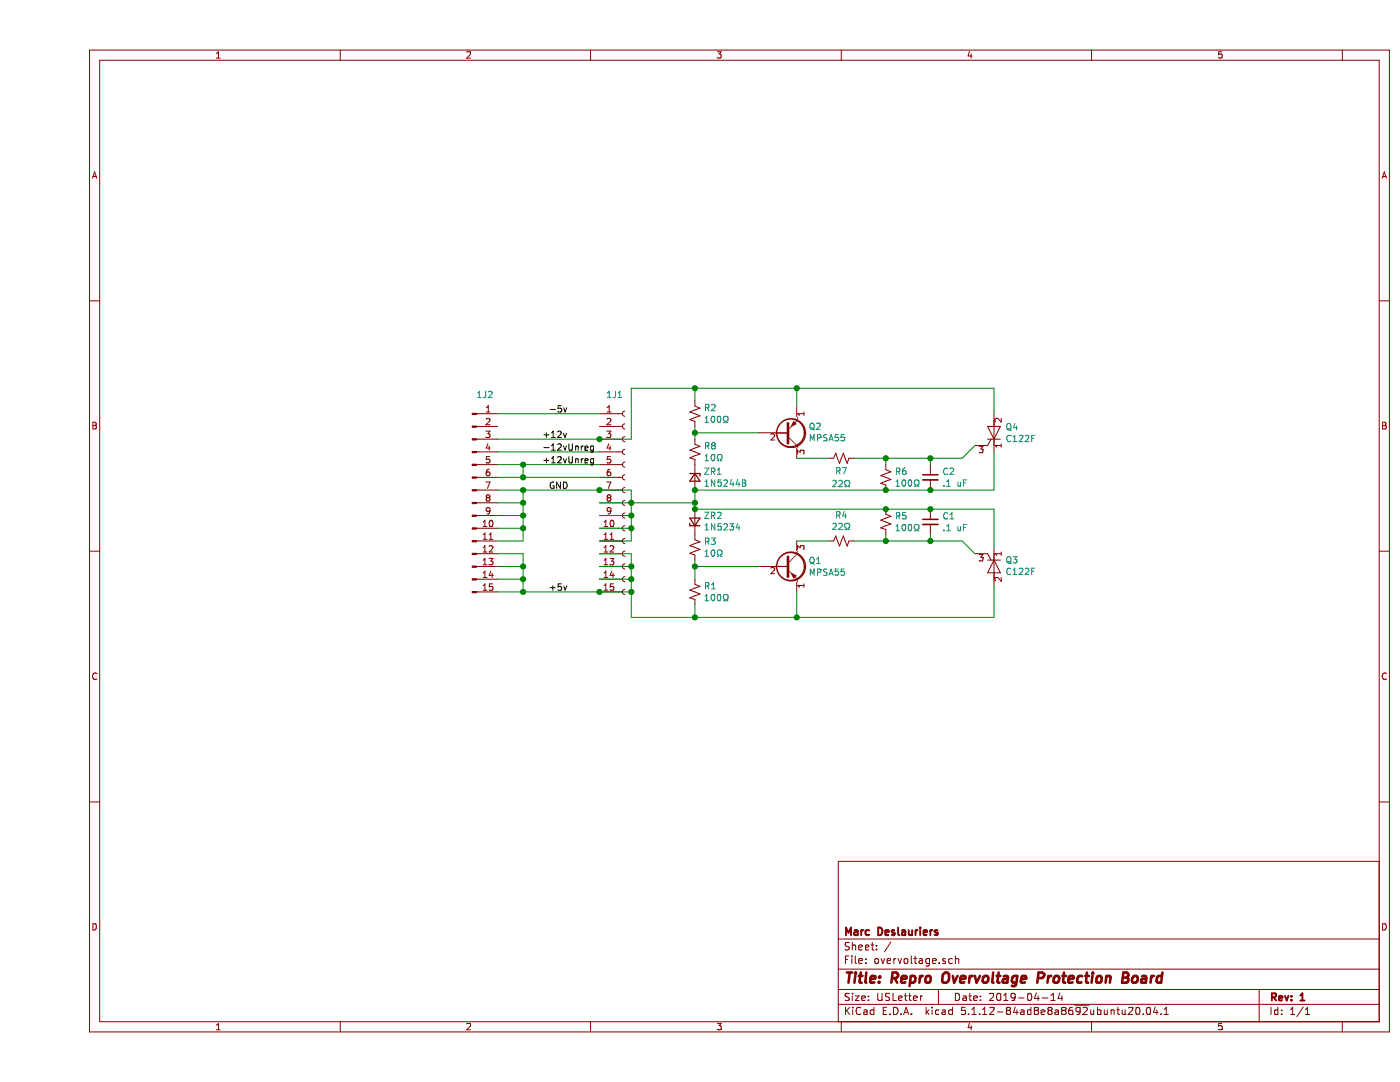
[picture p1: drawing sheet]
EESchema Schematic File Version 4
LIBS:overvoltage-cache
EELAYER 29 0
EELAYER END
$Descr USLetter 11000 8500
encoding utf-8
Sheet 1 1
Title "Repro Overvoltage Protection Board"
Date "2019-04-14"
Rev "1"
Comp "Marc Deslauriers"
Comment1 ""
Comment2 ""
Comment3 ""
Comment4 ""
$EndDescr
$Comp
L Connector:Conn_01x15_Female 1J1
U 1 1
P 4600 3950
F 0 "1J1" H 4450 4800 50  0000 L CNN
F 1 "Conn_01x15_Female" H 4628 3885 50  0001 L CNN
F 2 "1-640384-5:TE_1-640384-5" H 4600 3950 50  0001 C CNN
F 3 "~" H 4600 3950 50  0001 C CNN
	1    4600 3950
	1    0    0    -1  
$EndComp
$Comp
L Connector:Conn_01x15_Male 1J2
U 1 1
P 3400 3950
F 0 "1J2" H 3500 4800 50  0000 C CNN
F 1 "Conn_01x15_Male" H 3508 4740 50  0001 C CNN
F 2 "1-640384-5:TE_1-640384-5" H 3400 3950 50  0001 C CNN
F 3 "~" H 3400 3950 50  0001 C CNN
	1    3400 3950
	1    0    0    -1  
$EndComp
Wire Wire Line
	3600 3250 4400 3250
Wire Wire Line
	3600 3450 4400 3450
Wire Wire Line
	3600 3550 4400 3550
Wire Wire Line
	3600 3650 3800 3650
Wire Wire Line
	3600 4250 3800 4250
Wire Wire Line
	3800 4250 3800 4150
Wire Wire Line
	3600 3850 3800 3850
Wire Wire Line
	3600 3950 3800 3950
Connection ~ 3800 3950
Wire Wire Line
	3800 3950 3800 3850
Wire Wire Line
	3600 4050 3800 4050
Connection ~ 3800 4050
Wire Wire Line
	3800 4050 3800 3950
Wire Wire Line
	3600 4150 3800 4150
Connection ~ 3800 4150
Wire Wire Line
	3800 4150 3800 4050
Wire Wire Line
	3600 4650 3800 4650
Wire Wire Line
	3600 4350 3800 4350
Wire Wire Line
	3800 4350 3800 4450
Connection ~ 3800 4650
Wire Wire Line
	3800 4650 4400 4650
Wire Wire Line
	3600 4450 3800 4450
Connection ~ 3800 4450
Wire Wire Line
	3800 4450 3800 4550
Wire Wire Line
	3600 4550 3800 4550
Connection ~ 3800 4550
Wire Wire Line
	3800 4550 3800 4650
$Comp
L Device:D_Zener_Small ZR1
U 1 1
P 5150 3750
F 0 "ZR1" V 5104 3818 50  0000 L CNN
F 1 "1N5244B" V 5195 3818 50  0000 L CNN
F 2 "Diode_THT:D_A-405_P10.16mm_Horizontal" V 5150 3750 50  0001 C CNN
F 3 "~" V 5150 3750 50  0001 C CNN
	1    5150 3750
	0    1    1    0   
$EndComp
$Comp
L Device:R_Small_US R8
U 1 1
P 5150 3550
F 0 "R8" H 5218 3596 50  0000 L CNN
F 1 "10Ω" H 5218 3505 50  0000 L CNN
F 2 "Resistor_THT:R_Axial_DIN0207_L6.3mm_D2.5mm_P10.16mm_Horizontal" H 5150 3550 50  0001 C CNN
F 3 "~" H 5150 3550 50  0001 C CNN
	1    5150 3550
	1    0    0    -1  
$EndComp
$Comp
L Device:R_Small_US R2
U 1 1
P 5150 3250
F 0 "R2" H 5218 3296 50  0000 L CNN
F 1 "100Ω" H 5218 3205 50  0000 L CNN
F 2 "Resistor_THT:R_Axial_DIN0207_L6.3mm_D2.5mm_P10.16mm_Horizontal" H 5150 3250 50  0001 C CNN
F 3 "~" H 5150 3250 50  0001 C CNN
	1    5150 3250
	1    0    0    -1  
$EndComp
$Comp
L Device:D_Zener_Small ZR2
U 1 1
P 5150 4100
F 0 "ZR2" V 5196 4032 50  0000 R CNN
F 1 "1N5234" V 5105 4032 50  0000 R CNN
F 2 "Diode_THT:D_A-405_P10.16mm_Horizontal" V 5150 4100 50  0001 C CNN
F 3 "~" V 5150 4100 50  0001 C CNN
	1    5150 4100
	0    -1   -1   0   
$EndComp
$Comp
L Device:R_Small_US R3
U 1 1
P 5150 4300
F 0 "R3" H 5218 4346 50  0000 L CNN
F 1 "10Ω" H 5218 4255 50  0000 L CNN
F 2 "Resistor_THT:R_Axial_DIN0207_L6.3mm_D2.5mm_P10.16mm_Horizontal" H 5150 4300 50  0001 C CNN
F 3 "~" H 5150 4300 50  0001 C CNN
	1    5150 4300
	1    0    0    -1  
$EndComp
$Comp
L Device:R_Small_US R1
U 1 1
P 5150 4650
F 0 "R1" H 5218 4696 50  0000 L CNN
F 1 "100Ω" H 5218 4605 50  0000 L CNN
F 2 "Resistor_THT:R_Axial_DIN0207_L6.3mm_D2.5mm_P10.16mm_Horizontal" H 5150 4650 50  0001 C CNN
F 3 "~" H 5150 4650 50  0001 C CNN
	1    5150 4650
	1    0    0    -1  
$EndComp
$Comp
L Device:Q_PNP_EBC Q2
U 1 1
P 5850 3400
F 0 "Q2" H 6041 3354 50  0000 L CNN
F 1 "MPSA55" H 6041 3445 50  0000 L CNN
F 2 "Package_TO_SOT_THT:TO-92" H 6050 3500 50  0001 C CNN
F 3 "~" H 5850 3400 50  0001 C CNN
	1    5850 3400
	1    0    0    1   
$EndComp
$Comp
L Device:Q_PNP_EBC Q1
U 1 1
P 5850 4450
F 0 "Q1" H 6041 4496 50  0000 L CNN
F 1 "MPSA55" H 6041 4405 50  0000 L CNN
F 2 "Package_TO_SOT_THT:TO-92" H 6050 4550 50  0001 C CNN
F 3 "~" H 5850 4450 50  0001 C CNN
	1    5850 4450
	1    0    0    -1  
$EndComp
$Comp
L Device:R_Small_US R6
U 1 1
P 6650 3750
F 0 "R6" H 6718 3796 50  0000 L CNN
F 1 "100Ω" H 6718 3705 50  0000 L CNN
F 2 "Resistor_THT:R_Axial_DIN0207_L6.3mm_D2.5mm_P10.16mm_Horizontal" H 6650 3750 50  0001 C CNN
F 3 "~" H 6650 3750 50  0001 C CNN
	1    6650 3750
	1    0    0    -1  
$EndComp
$Comp
L Device:R_Small_US R7
U 1 1
P 6300 3600
F 0 "R7" V 6400 3600 50  0000 C CNN
F 1 "22Ω" V 6500 3600 50  0000 C CNN
F 2 "Resistor_THT:R_Axial_DIN0207_L6.3mm_D2.5mm_P10.16mm_Horizontal" H 6300 3600 50  0001 C CNN
F 3 "~" H 6300 3600 50  0001 C CNN
	1    6300 3600
	0    1    1    0   
$EndComp
$Comp
L Device:R_Small_US R4
U 1 1
P 6300 4250
F 0 "R4" V 6095 4250 50  0000 C CNN
F 1 "22Ω" V 6186 4250 50  0000 C CNN
F 2 "Resistor_THT:R_Axial_DIN0207_L6.3mm_D2.5mm_P10.16mm_Horizontal" H 6300 4250 50  0001 C CNN
F 3 "~" H 6300 4250 50  0001 C CNN
	1    6300 4250
	0    1    1    0   
$EndComp
$Comp
L Device:R_Small_US R5
U 1 1
P 6650 4100
F 0 "R5" H 6718 4146 50  0000 L CNN
F 1 "100Ω" H 6718 4055 50  0000 L CNN
F 2 "Resistor_THT:R_Axial_DIN0207_L6.3mm_D2.5mm_P10.16mm_Horizontal" H 6650 4100 50  0001 C CNN
F 3 "~" H 6650 4100 50  0001 C CNN
	1    6650 4100
	1    0    0    -1  
$EndComp
$Comp
L Device:C_Small C2
U 1 1
P 7000 3750
F 0 "C2" H 7092 3796 50  0000 L CNN
F 1 ".1 uF" H 7092 3705 50  0000 L CNN
F 2 "Capacitor_THT:C_Axial_L5.1mm_D3.1mm_P10.00mm_Horizontal" H 7000 3750 50  0001 C CNN
F 3 "~" H 7000 3750 50  0001 C CNN
	1    7000 3750
	1    0    0    -1  
$EndComp
$Comp
L Device:C_Small C1
U 1 1
P 7000 4100
F 0 "C1" H 7092 4146 50  0000 L CNN
F 1 ".1 uF" H 7092 4055 50  0000 L CNN
F 2 "Capacitor_THT:C_Axial_L5.1mm_D3.1mm_P10.00mm_Horizontal" H 7000 4100 50  0001 C CNN
F 3 "~" H 7000 4100 50  0001 C CNN
	1    7000 4100
	1    0    0    -1  
$EndComp
$Comp
L Device:Q_SCR_KAG Q4
U 1 1
P 7500 3400
F 0 "Q4" H 7588 3446 50  0000 L CNN
F 1 "C122F" H 7588 3355 50  0000 L CNN
F 2 "Package_TO_SOT_THT:TO-220-3_Horizontal_TabDown" V 7500 3400 50  0001 C CNN
F 3 "~" V 7500 3400 50  0001 C CNN
	1    7500 3400
	1    0    0    -1  
$EndComp
$Comp
L Device:Q_SCR_KAG Q3
U 1 1
P 7500 4450
F 0 "Q3" H 7588 4404 50  0000 L CNN
F 1 "C122F" H 7588 4495 50  0000 L CNN
F 2 "Package_TO_SOT_THT:TO-220-3_Horizontal_TabDown" V 7500 4450 50  0001 C CNN
F 3 "~" V 7500 4450 50  0001 C CNN
	1    7500 4450
	1    0    0    1   
$EndComp
Wire Wire Line
	5150 3850 5150 3950
Wire Wire Line
	5150 4400 5150 4450
Wire Wire Line
	4400 4650 4650 4650
Wire Wire Line
	4650 4650 4650 4850
Wire Wire Line
	4650 4850 5150 4850
Wire Wire Line
	7500 4850 7500 4600
Connection ~ 4400 4650
Wire Wire Line
	5950 4650 5950 4850
Connection ~ 5950 4850
Wire Wire Line
	5950 4850 7500 4850
Wire Wire Line
	5150 4750 5150 4850
Connection ~ 5150 4850
Wire Wire Line
	5150 4850 5950 4850
Wire Wire Line
	5950 4250 6200 4250
Wire Wire Line
	6400 4250 6650 4250
Wire Wire Line
	7250 4250 7350 4350
Wire Wire Line
	7000 4200 7000 4250
Connection ~ 7000 4250
Wire Wire Line
	7000 4250 7250 4250
Wire Wire Line
	6650 4200 6650 4250
Connection ~ 6650 4250
Wire Wire Line
	6650 4250 7000 4250
Wire Wire Line
	6650 4000 5150 4000
Connection ~ 5150 4000
Wire Wire Line
	6650 4000 7000 4000
Connection ~ 6650 4000
Wire Wire Line
	7500 4300 7500 4000
Wire Wire Line
	7500 4000 7000 4000
Connection ~ 7000 4000
Wire Wire Line
	6650 3850 5150 3850
Connection ~ 5150 3850
Wire Wire Line
	6650 3850 7000 3850
Connection ~ 6650 3850
Wire Wire Line
	7000 3850 7500 3850
Wire Wire Line
	7500 3850 7500 3550
Connection ~ 7000 3850
Wire Wire Line
	5950 3600 6200 3600
Wire Wire Line
	6400 3600 6650 3600
Wire Wire Line
	6650 3600 6650 3650
Wire Wire Line
	6650 3600 7000 3600
Wire Wire Line
	7000 3600 7000 3650
Connection ~ 6650 3600
Wire Wire Line
	7350 3500 7250 3600
Wire Wire Line
	7250 3600 7000 3600
Connection ~ 7000 3600
Wire Wire Line
	5150 3450 5150 3400
Wire Wire Line
	4400 3450 4650 3450
Wire Wire Line
	4650 3450 4650 3050
Wire Wire Line
	4650 3050 5150 3050
Wire Wire Line
	5150 3050 5150 3150
Connection ~ 4400 3450
Wire Wire Line
	5950 3200 5950 3050
Wire Wire Line
	5950 3050 5150 3050
Connection ~ 5150 3050
Wire Wire Line
	7500 3250 7500 3050
Wire Wire Line
	7500 3050 5950 3050
Connection ~ 5950 3050
Wire Wire Line
	4400 3850 4650 3850
Wire Wire Line
	4650 3850 4650 3950
Wire Wire Line
	4650 3950 4400 3950
Wire Wire Line
	4650 3950 4650 4050
Wire Wire Line
	4650 4050 4400 4050
Connection ~ 4650 3950
Wire Wire Line
	4400 4150 4650 4150
Wire Wire Line
	4650 4150 4650 4050
Connection ~ 4650 4050
Wire Wire Line
	4400 4250 4650 4250
Wire Wire Line
	4650 4250 4650 4150
Connection ~ 4650 4150
Wire Wire Line
	5150 3950 4650 3950
Connection ~ 5150 3950
Wire Wire Line
	5150 3950 5150 4000
Wire Wire Line
	4400 4350 4650 4350
Wire Wire Line
	4650 4350 4650 4450
Connection ~ 4650 4650
Wire Wire Line
	4400 4450 4650 4450
Connection ~ 4650 4450
Wire Wire Line
	4650 4450 4650 4550
Wire Wire Line
	4400 4550 4650 4550
Connection ~ 4650 4550
Wire Wire Line
	4650 4550 4650 4650
Wire Wire Line
	3600 3750 3800 3750
Wire Wire Line
	3800 3850 4400 3850
Connection ~ 3800 3850
Connection ~ 4400 3850
Wire Wire Line
	3800 3650 3800 3750
Connection ~ 3800 3650
Wire Wire Line
	3800 3650 4400 3650
Connection ~ 3800 3750
Wire Wire Line
	3800 3750 4400 3750
Text Label 4000 3250 0    50   ~ 0
-5v
Text Label 3950 3450 0    50   ~ 0
+12v
Text Label 3950 3550 0    50   ~ 0
-12vUnreg
Text Label 3950 3650 0    50   ~ 0
+12vUnreg
Text Label 4000 3850 0    50   ~ 0
GND
Text Label 4000 4650 0    50   ~ 0
+5v
Wire Wire Line
	5650 4450 5150 4450
Connection ~ 5150 4450
Wire Wire Line
	5150 4450 5150 4550
Wire Wire Line
	5650 3400 5150 3400
Connection ~ 5150 3400
Wire Wire Line
	5150 3400 5150 3350
$EndSCHEMATC
